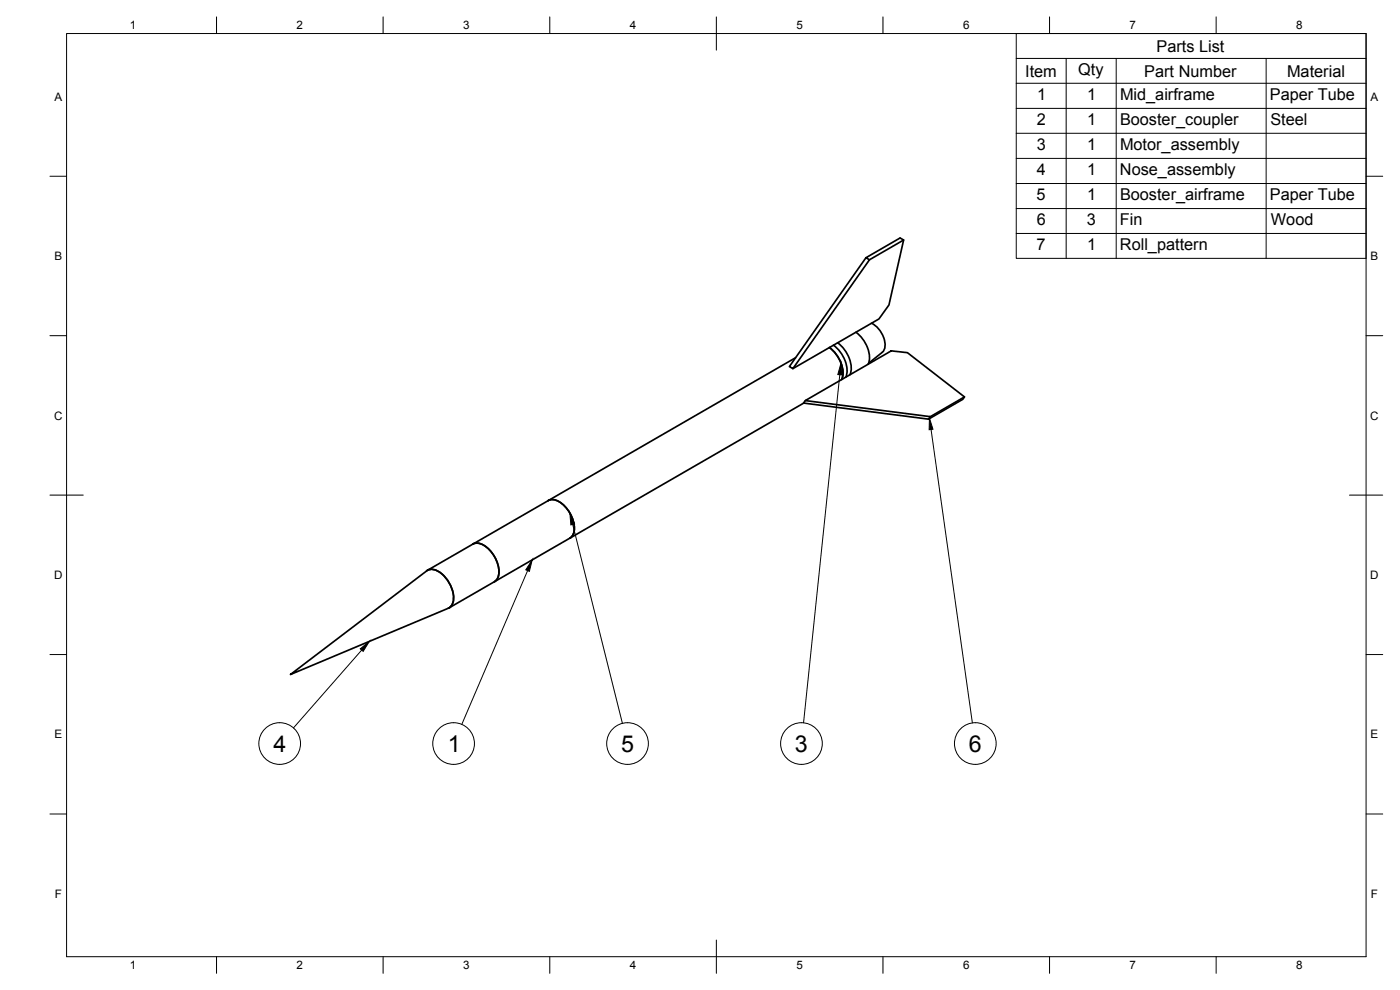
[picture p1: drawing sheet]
<svg xmlns="http://www.w3.org/2000/svg" width="420mm" height="297mm" viewBox="0 0 420 297" stroke-linecap="round" stroke-linejoin="round" font-family="sans-serif">
<!-- layer: Visible -->
<g fill="none" stroke="#000" stroke-width=".51">
<path d="M259.9 77.3l1 .6-22.9 32.7-1.1-.6 23-32.7 10.2-5.9 1.1 .6-10.3 5.9M271.2 72l-4.4 19.5-3 4.2-25.8 14.9M256.9 99.7a9.6 9.6 0 0 1 3.9 9l-.2 .6M261.5 97a7.4 7.4 0 0 1 3.9 7.8l-.6 .9-4.2 3.3M238.8 107.3l-74.3 42.9M248.9 104.3a9.6 9.6 0 0 1 3.9 9l-.2 .6M250.1 103.6a9.6 9.6 0 0 1 3.9 9l-.2 .6M251.4 102.8a9.6 9.6 0 0 1 3.9 9.1l-.2 .6M289.5 119.1l-.6 .7-10.2 6M241.2 121l-92.8 53.5M241.7 120.2l25.8-14.9 4.8 .5 17.2 13.3-10.3 5.9zM241.7 120.2l-.5 .7 37.5 4.9 .5-.8"/>
<path d="M164.5 150.2a4.7 4.7 0 0 1 5.3 2.1 8.2 8.2 0 0 1 2.1 8.3l-.9 .9M164.5 150.2l-36.2 20.9M141.9 163.2a4.7 4.7 0 0 1 5.3 2.1 8.2 8.2 0 0 1 2.1 8.3l-.9 .9M148.4 174.5l-13.6 7.9M87.2 202.4l40.9-31.1a4.2 4.2 0 0 1 5.1 1.5 9 9 0 0 1 2.6 8.4l-.7 1-.6 .3z"/>
</g>
<!-- layer: BORDER -->
<g fill="none" stroke="#000" stroke-width=".3">
<path d="M20 10.1h390v276.9h-390zM65 5.1v5M115 5.1v5M165 5.1v5M215 5.1v10M265 5.1v5M315 5.1v5M365 5.1v5M15 52.9h5M410 52.9h5M15 100.7h5M410 100.7h5"/>
<path d="M15 148.6h10M405 148.6h10M15 196.4h5M410 196.4h5M15 244.2h5M410 244.2h5M65 287v5M115 287v5M165 287v5M215 282.1v9.9M265 287v5M315 287v5"/>
<path d="M365 287v5"/>
</g>
<!-- layer: Parts Lists -->
<path d="M305 10.1h105v67.4h-105zM305 17.5h105M320 17.5v60M335 17.5v60M380 17.5v60M305 25h105M305 32.5h105M305 40h105M305 47.5h105M305 55.1h105M305 62.6h105M305 70h105" fill="none" stroke="#000" stroke-width=".3"/>
<!-- layer: Balloons -->
<g fill="none" stroke="#000" stroke-width=".3">
<path d="M252 112.4l-10.8 104.5M279.4 128.8l12.4 88.1M171.9 157.3l14.9 59.8M158.3 171.2l-19.7 46.2M108.5 195.1l-20.4 23.3"/>
<circle cx="83.9" cy="223.1" r="6.3"/>
<circle cx="136.1" cy="223.1" r="6.3"/>
<circle cx="188.3" cy="223.1" r="6.3"/>
<circle cx="240.5" cy="223.1" r="6.3"/>
<circle cx="292.7" cy="223.1" r="6.3"/>
</g>
<path d="M252.4 109l.2 3.5-1.2-.1zM278.9 125.4l1.1 3.4-1.2 .1zM171 154l1.4 3.2-1.1 .3zM159.7 168l-.8 3.4-1.1-.4zM108.1 194.7l2.7-2.3-1.8 3z" fill="#000" stroke="#000" stroke-width=".3"/>
<g font-size="7">
<text x="82.1" y="225.6">4</text>
<text x="134.4" y="225.6">1</text>
<text x="186.4" y="225.6">5</text>
<text x="238.6" y="225.6">3</text>
<text x="290.8" y="225.6">6</text>
</g>
<g font-size="4.9">
<text x="347.1" y="15.5">Parts List</text>
<text x="307.7" y="23">Item</text>
<text x="323.6" y="22.5">Qty</text>
<text x="343.4" y="23">Part Number</text>
<text x="386.3" y="23">Material</text>
<text x="311.3" y="29.9">1</text>
<text x="326.3" y="29.9">1</text>
<text x="336.1" y="30">Mid_airframe</text>
<text x="381.1" y="30">Paper Tube</text>
<text x="311.2" y="37.4">2</text>
<text x="326.3" y="37.4">1</text>
<text x="336.1" y="37.5">Booster_coupler</text>
<text x="381.3" y="37.6">Steel</text>
<text x="311.1" y="44.9">3</text>
<text x="326.3" y="44.9">1</text>
<text x="336.1" y="45">Motor_assembly</text>
<text x="311.2" y="52.4">4</text>
<text x="326.3" y="52.4">1</text>
<text x="336.1" y="52.5">Nose_assembly</text>
<text x="311.1" y="60">5</text>
<text x="326.3" y="60">1</text>
<text x="336.1" y="60.1">Booster_airframe</text>
<text x="381.1" y="60.1">Paper Tube</text>
<text x="311.1" y="67.5">6</text>
<text x="326.1" y="67.5">3</text>
<text x="336.1" y="67.6">Fin</text>
<text x="381.4" y="67.6">Wood</text>
<text x="311.1" y="75">7</text>
<text x="326.3" y="75">1</text>
<text x="336.1" y="75">Roll_pattern</text>
</g>
<g font-size="3.5">
<text x="39" y="8.8">1</text>
<text x="89" y="8.8">2</text>
<text x="139" y="8.8">3</text>
<text x="189" y="8.8">4</text>
<text x="239" y="8.8">5</text>
<text x="289" y="8.8">6</text>
<text x="339" y="8.8">7</text>
<text x="389" y="8.8">8</text>
<text x="16.3" y="30.2">A</text>
<text x="411.3" y="30.2">A</text>
<text x="16.3" y="78">B</text>
<text x="411.3" y="78">B</text>
<text x="16.2" y="125.9">C</text>
<text x="411.2" y="125.9">C</text>
<text x="16.2" y="173.7">D</text>
<text x="411.2" y="173.7">D</text>
<text x="16.3" y="221.6">E</text>
<text x="411.3" y="221.6">E</text>
<text x="16.4" y="269.4">F</text>
<text x="411.4" y="269.4">F</text>
<text x="39" y="290.8">1</text>
<text x="89" y="290.8">2</text>
<text x="139" y="290.8">3</text>
<text x="189" y="290.8">4</text>
<text x="239" y="290.8">5</text>
<text x="289" y="290.8">6</text>
<text x="339" y="290.8">7</text>
<text x="389" y="290.8">8</text>
</g>
</svg>
